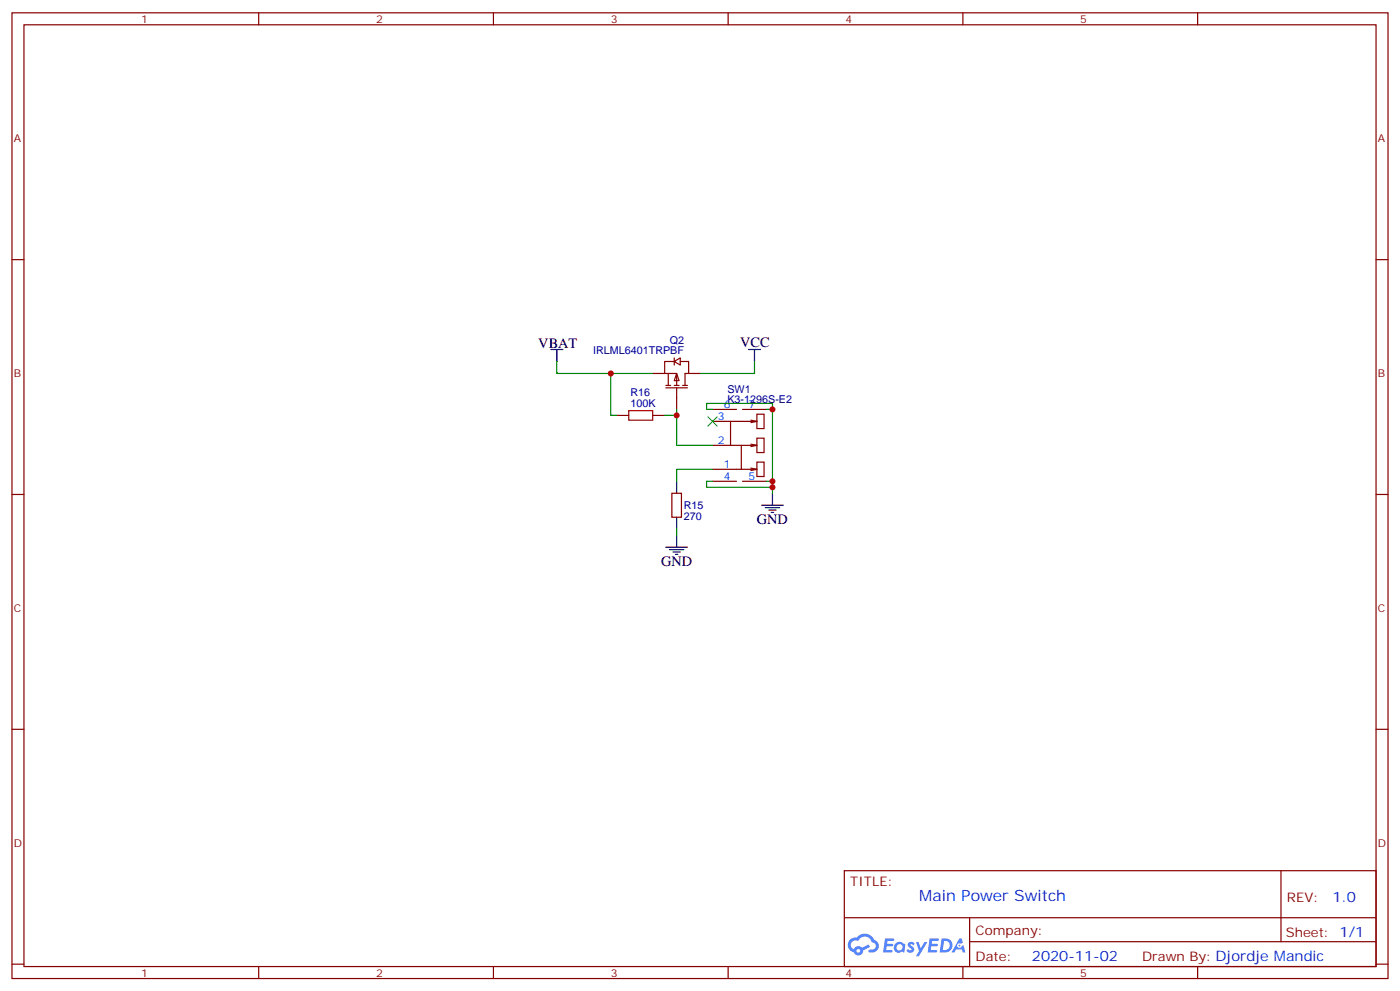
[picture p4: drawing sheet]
<svg xmlns="http://www.w3.org/2000/svg" width="412mm" height="292mm" viewBox="0 0 412 292" stroke-linecap="round" stroke-linejoin="round" font-family="sans-serif">
<g fill="none" stroke="#870000" stroke-width=".35">
<path d="M3.5 3.8h405.4v284.3h-405.4zM7.1 7.3h398.2v277.3h-398.2zM76.2 3.8v3.5M145.3 3.8v3.5M214.5 3.8v3.5M283.6 3.8v3.5M352.8 3.8v3.5M3.5 76.4h3.6M405.3 76.4h3.6M3.5 145.6h3.6M405.3 145.6h3.6M3.5 214.7h3.6"/>
<path d="M405.3 214.7h3.6M248.7 256.4h156.6v28.2h-156.6zM377.3 256.4v20.9M248.7 270.2h156.5M285.6 277.3h119.6M285.6 270.2v14.1M3.5 283.9h3.6M76.2 284.6v3.5M145.3 284.6v3.5M214.5 284.6v3.5M283.6 284.6v3.5M352.8 284.6v3.5"/>
<path d="M405.3 283.9h3.6"/>
</g>
<g fill="#5487ff">
<path d="M267.7 277.5a1.22 1.22 0 0 1 1.7 .3l-.4 .6a.47 .47 0 0 0-.3-.4 .47 .47 0 0 0-.5 .2l.1 .2a1.14 1.14 0 0 1 .8 1.7 1.14 1.14 0 0 1-1.9 0l-.2-.2 .5-.5 .7 .4a.29 .29 0 0 0 .3-.2 .29 .29 0 0 0-.2-.4 1.04 1.04 0 0 1-.6-1.7z"/>
<path d="M260.7 276.3h2.4l.3 .2-.2 .5h-1.8l-.1 .9h1.5l.3 .4-.3 .3h-1.6l-.2 1.1 1.7 .1 .2 .3-.2 .3h-2.6z"/>
<path d="M273.8 276.3h2.4l.3 .2-.1 .5h-1.8l-.2 .9h1.6l.3 .4-.4 .3h-1.6l-.1 1.1 1.7 .1 .2 .3-.2 .3h-2.6z"/>
<path d="M282.6 276.3h.7l.3 1.2-.6 .4a.69 .69 0 0 0-1 .2 .69 .69 0 0 0 .4 1 .69 .69 0 0 0 .9-.6l.5-.3 .6 2.2h-.8l-.2-.8h-1.8l-.5 .8h-.8z"/>
<path d="M269.8 277.4h.8l.6 1.8 1.1-1.8h.9l-2.6 4.2h-.8l.9-1.6z"/>
<path d="M277.4 276.3l-.6 4.1h1.3a2.11 2.11 0 0 0 2.5-2.1 2.11 2.11 0 0 0-2.5-2zM278.1 277a1.39 1.39 0 0 1 1.7 1.4 1.39 1.39 0 0 1-1.8 1.3h-.3z"/>
<path d="M263.7 277.9a1.54 1.54 0 0 0-.1 2.2 1.54 1.54 0 0 0 2.2 .1l.6 .2 .3-2.3-.2-.2h-.4a1.49 1.49 0 0 0-2.4 0zM264 278.9a.94 .94 0 0 1 1.8 0 .94 .94 0 0 1-1.8 0z"/>
<path d="M250.4 276.7a2.18 2.18 0 0 0 1.1 3.7 1.44 1.44 0 0 0 1.6 .9 1.44 1.44 0 0 0 1.2-1.5l2-1-.5-.7-1.9 .9a1.47 1.47 0 0 0-2.4 .5 1.39 1.39 0 0 1-.7-2 1.39 1.39 0 0 1 2-.4 2.12 2.12 0 0 1 2.2-1.3 2.12 2.12 0 0 1 1.9 1.7 1.14 1.14 0 0 1 1.1 1.4 1.14 1.14 0 0 1-1.7 .7 .43 .43 0 0 0-.5 .4 .43 .43 0 0 0 .4 .5 1.98 1.98 0 0 0 2.5-1.3 1.98 1.98 0 0 0-1.2-2.5 3.1 3.1 0 0 0-5.3-.7l-.9 .1zM252.3 280a.55 .55 0 0 1 1.1 0 .55 .55 0 0 1-1.1 0z"/>
<circle cx="282.6" cy="278.4" r=".26"/>
</g>
<g fill="none" stroke="#870000" stroke-width=".35">
<path d="M209.9 138.2h8.5M209.9 131.1h5.3M209.9 124.1h5.3M209.9 120.5h7.1M218.4 131.1v7.1h4.6M218.7 120.5h7.1M221.2 137.8l1.8 .4M221.2 130.8l1.8 .3M221.2 123.7l1.8 .4M223 136.1h2.1v4.2h-2.1zM223 129h2.1v4.2h-2.1zM223 122h2.1v4.2h-2.1z"/>
<path d="M223 124.1h-7.8v7h7.8M223 138.2l-1.8 .3M223 131.1l-1.8 .4M223 124.1l-1.8 .3M209.9 141.7h7.1M218.7 141.7h7.1"/>
</g>
<g fill="#fff" stroke="#870000" stroke-width=".35">
<path d="M199.3 110l.7 2.1h-1.4z"/>
<path d="M198.6 106.4l1.8-1v2.1z"/>
</g>
<g fill="none" stroke="#870000" stroke-width=".35">
<path d="M192.3 110h3.5M195.8 110h3.5v3.5M196.1 114.2h6.4M196.1 113.5h1.5M196.8 110v3.5M198.6 106.4h-2.8v3.6M198.6 105.4v2.1M198.6 113.5h1.4M199.3 114.2v6.3M200.4 106.4h2.4v3.6h-1v3.5M201.1 113.5h1.4M202.8 110h3.6"/>
<path d="M181.7 122.3h3.5M192.3 122.3h3.5M197.9 145.2h2.8v7.1h-2.8z"/>
</g>
<g fill="none" stroke="#000" stroke-width=".35">
<path d="M162.3 102.9h3.5M164 102.9v3.5M220.5 102.9h3.5M222.2 102.9v3.5M199.3 141.7v3.5M199.3 152.3v3.5M199.3 157.6v3.5M224.4 148.8h6.3M225.4 149.5h4.3M226.5 150.2h2.1M227.2 150.9h.7M227.5 145.2v3.6"/>
<path d="M196.1 161.1h6.4M197.2 161.8h4.2M198.3 162.5h2.1M199 163.2h.7"/>
</g>
<path d="M185.2 120.9h7.1v2.8h-7.1z" fill="none" stroke="#a10000" stroke-width=".35"/>
<path d="M164 106.4v3.6h28.3M179.9 110v12.3h1.8M222.2 106.4v3.6h-15.8M199.3 120.5v1.8h-3.5M199.3 122.3v8.8h10.6M209.9 138.2h-10.6v3.5M209.9 120.5h-1.8v-1.7h19.4v26.4M225.8 120.5h1.7M199.3 155.8v1.8M209.9 141.7h-1.8v1.8h19.4M225.8 141.7h1.7" fill="none" stroke="#008700" stroke-width=".35"/>
<path d="M208.5 122.7l2.8 2.8M211.3 122.7l-2.8 2.8" fill="none" stroke="#3c3" stroke-width=".35"/>
<g fill="#c00">
<circle cx="179.9" cy="110" r=".88"/>
<circle cx="199.3" cy="122.3" r=".88"/>
<circle cx="227.5" cy="141.7" r=".88"/>
<circle cx="227.5" cy="143.5" r=".88"/>
<circle cx="227.5" cy="120.5" r=".88"/>
</g>
<text font-size="4.6" fill="#00f" x="270.8" y="265.4">Main Power Switch</text>
<g font-size="4.2">
<text x="158.6" y="102.6">VBAT</text>
<text x="218" y="102.2">VCC</text>
<text x="223" y="154.4">GND</text>
<text x="194.7" y="166.8">GND</text>
</g>
<g font-size="4.2" fill="#00f">
<text x="392.5" y="265.6">1.0</text>
<text x="304" y="283">2020-11-02</text>
</g>
<g font-size="3.9" fill="#800">
<text x="250.5" y="260.9">TITLE:</text>
<text x="379.1" y="265.6">REV:</text>
<text x="287.4" y="275.1">Company:</text>
<text x="378.7" y="275.8">Sheet: 1/1</text>
<text x="287.4" y="282.8">Date:</text>
<text x="336.4" y="282.9">Drawn By: Djordje Mandic</text>
</g>
<g font-size="3.2" fill="#800">
<text x="41.6" y="6.8">1</text>
<text x="110.8" y="6.8">2</text>
<text x="179.9" y="6.8">3</text>
<text x="249.1" y="6.8">4</text>
<text x="318.2" y="6.8">5</text>
<text x="4.1" y="41.9">A</text>
<text x="405.9" y="41.9">A</text>
<text x="4.1" y="111">B</text>
<text x="405.9" y="111">B</text>
<text x="4.1" y="180.2">C</text>
<text x="405.9" y="180.2">C</text>
<text x="4.1" y="249.3">D</text>
<text x="405.9" y="249.3">D</text>
<text x="41.6" y="287.6">1</text>
<text x="110.8" y="287.6">2</text>
<text x="179.9" y="287.6">3</text>
<text x="249.1" y="287.6">4</text>
<text x="318.2" y="287.6">5</text>
</g>
<g font-size="3.2" fill="#000080">
<text x="197.3" y="101.1">Q2</text>
<text x="174.7" y="104.3">IRLML6401TRPBF</text>
<text x="185.7" y="119.8">100K</text>
<text x="185.7" y="116.7">R16</text>
<text x="214.3" y="118.8">K3-1296S-E2</text>
<text x="214.3" y="115.6">SW1</text>
<text x="201.4" y="149.9">R15</text>
<text x="201.4" y="153.1">270</text>
</g>
<g font-size="3.2" fill="#00f">
<text x="211.4" y="123.7">3</text>
<text x="213.2" y="120.2">6</text>
<text x="220.5" y="120.2">7</text>
<text x="211.4" y="130.8">2</text>
<text x="213.2" y="137.8">1</text>
<text x="213.2" y="141.4">4</text>
<text x="220.5" y="141.4">5</text>
</g>
</svg>
